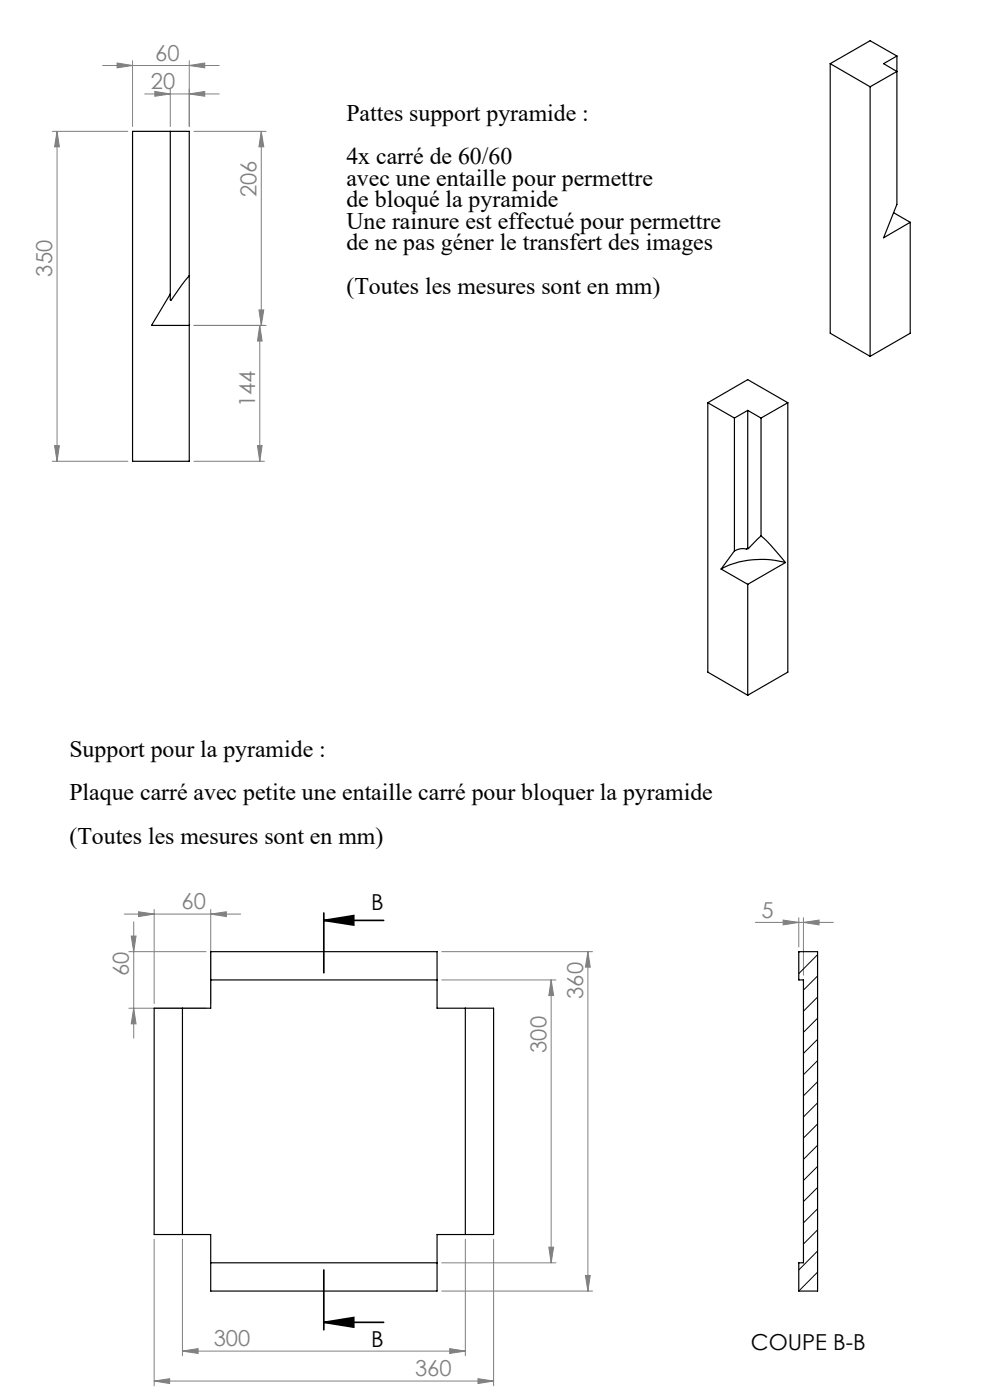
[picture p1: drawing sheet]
<svg xmlns="http://www.w3.org/2000/svg" width="210mm" height="297mm" viewBox="0 0 210 297" stroke-linecap="round" stroke-linejoin="round" font-family="sans-serif">
<path d="M68.7 195.3h12.7M68.7 193.7v12.7M68.7 195.3l6.3-1.1v2zM68.7 269.4v12.7M68.7 280.5h12.7M68.7 280.5l6.3-1v2z" fill="none" stroke="#000" stroke-width=".35"/>
<g fill="none" stroke="#808080" stroke-width=".21">
<path d="M21.8 13.9h24.7M24.8 13.4l3.3 .5-3.3 .5zM28.1 12.9v13.9M30.7 19.9h15.8M32.8 19.4l3.3 .5-3.3 .5zM36.1 18.9v7.9M40.1 13.9l3.3-.5v1zM40.1 19.9l3.3-.5v1zM40.1 12.9v13.9M11.1 27.9h16M12.1 27.9l.5 3.2h-1zM12.1 27.9v70"/>
<path d="M41.1 27.9h15.3M55.4 27.9l.6 3.2h-1.1zM55.4 27.9v41.1M41.1 69h15.3M54.9 65.8h1.1l-.6 3.2zM55.1 69l.5 3.4h-1zM55.1 69v28.9M11.1 97.9h16M11.6 94.5h1l-.5 3.4zM41.1 97.9h15M54.6 94.5h1l-.5 3.4zM26.4 193.9h24.6"/>
<path d="M27.8 198.6h1.1l-.5 3.3zM28.4 195.5v24.7M29.4 193.4l3.3 .5-3.3 .5zM32.7 192.9v20M44.7 193.9l3.3-.5v1zM44.7 192.9v20M160.2 195.7h16.6M166.1 195.2l3.3 .5-3.3 .5zM169.4 194.7v6.2M170.4 195.7l3.3-.5v1zM170.4 194.7v12.2M27.3 201.9h16.4"/>
<path d="M27.3 213.9h16.4M28.4 213.9l.5 3.3h-1.1zM93.7 201.9h32M93.7 207.9h24.2M116.9 207.9l.5 3.3h-1zM116.9 207.9v60M124.7 201.9l.5 3.3h-1zM124.7 201.9v72M32.7 262.9v31.1M38.7 262.9v24.7M93.7 273.9h32M93.7 267.9h24.2"/>
<path d="M98.7 262.9v24.7M104.7 262.9v31.1M116.4 264.6h1l-.5 3.3zM124.2 270.6h1l-.5 3.3zM32.7 293l3.3-.5v1zM32.7 293h72M38.7 286.6l3.3-.5v1zM38.7 286.6h60M95.4 286.1l3.3 .5-3.3 .5zM101.4 292.5l3.3 .5-3.3 .5z"/>
</g>
<path d="M68.7 195.3l6.3-1.1v2zM68.7 280.5l6.3-1v2z" fill="#000"/>
<g fill="#808080">
<path d="M95.4 286.1l3.3 .5-3.3 .5zM38.7 286.6l3.3-.5v1zM40.1 13.9l3.3-.5v1zM24.8 13.4l3.3 .5-3.3 .5z"/>
<path d="M166.1 195.2l3.3 .5-3.3 .5zM170.4 195.7l3.3-.5v1zM32.8 19.4l3.3 .5-3.3 .5zM40.1 19.9l3.3-.5v1z"/>
<path d="M29.4 193.4l3.3 .5-3.3 .5zM44.7 193.9l3.3-.5v1z"/>
<path d="M124.2 270.6h1l-.5 3.3zM124.7 201.9l.5 3.3h-1zM54.9 65.8h1.1l-.6 3.2zM55.4 27.9l.6 3.2h-1.1z"/>
<path d="M28.4 213.9l.5 3.3h-1.1zM27.8 198.6h1.1l-.5 3.3z"/>
<path d="M116.9 207.9l.5 3.3h-1zM116.4 264.6h1l-.5 3.3zM12.1 27.9l.5 3.2h-1zM11.6 94.5h1l-.5 3.4zM55.1 69l.5 3.4h-1zM54.6 94.5h1l-.5 3.4z"/>
<path d="M32.7 293l3.3-.5v1zM101.4 292.5l3.3 .5-3.3 .5z"/>
</g>
<g fill="none" stroke="#000" stroke-width=".25">
<path d="M176.1 13.5l8.5 4.9M176.1 13.5v57.2l8.5 4.9M184.6 18.4v57.2M190.3 11.9l-5.7-3.3-8.5 4.9M190.3 11.9l-2.9 1.6 2.9 1.7-5.7 3.2M190.3 11.9v31.5l-2.9 7 5.7-3.2M36.1 27.9v34.5M40.1 58.5l-1.6 2-2.2 3.1h-.2v-1.2M40.1 58.5v10.5M40.1 58.5v-30.6h-12v70h12v-28.9M189.5 45.1l3.6 2.1M193.1 47.2v23.5l-8.5 4.9"/>
<path d="M36.1 62.4l-4 6.6h8M150.1 85.4v57.2l8.5 4.9M150.1 85.4l5.7 3.3M150.1 85.4l8.5-4.9 8.5 4.9M155.8 88.7v28.2M158.6 87.1v29.2M158.6 87.1l2.8 1.6M158.6 87.1l-2.8 1.6M161.4 88.7v25M167.1 85.4v57.2l-8.5 4.9M167.1 85.4l-5.7 3.3M155.8 116.9l-2.8 3.8"/>
<path d="M158.3 116.5a3.3 3.3 0 0 0-2.5 .4M158.6 116.3l.2 .1M158.6 116.3l-.3 .2M158.8 116.4l-.5 .1M161.4 113.7l1.9 1.8 3.3 3.8M161.4 113.7l-2.6 2.7M166.6 119.3a19 19 0 0 0-13.6 1.4M166.6 119.3l-8 4.7M153 120.7l5.6 3.3M158.6 124v23.5M32.7 213.9h12v-12h48v12h12v48h-12v12h-48v-12h-12zM38.7 213.9v48"/>
<path d="M44.7 207.9h48M98.7 213.9v48M169.4 201.9h4v72h-4v-6h1v-60h-1zM44.7 267.9h48"/>
</g>
<g fill="none" stroke="#000" stroke-width=".21">
<path d="M169.6 201.9l-.2 .1M173.4 202.5l-4 4M173.4 207l-3 3M173.4 211.5l-3 3M173.4 216l-3 3M173.4 220.5l-3 3M173.4 225l-3 3M173.4 229.5l-3 3M173.4 234l-3 3M173.4 238.4l-3 3M173.4 243l-3 3M173.4 247.4l-3 3"/>
<path d="M173.4 251.9l-3 3M173.4 256.4l-3 3M173.4 260.9l-3 3M173.4 265.4l-4 4M173.4 269.9l-4 4"/>
</g>
<g font-size="5">
<text x="73.5" y="25.6">Pattes support pyramide :</text>
<text x="73.5" y="34.8">4x carré de 60/60</text>
<text x="73.5" y="39.4">avec une entaille pour permettre</text>
<text x="73.5" y="44">de bloqué la pyramide</text>
<text x="73.5" y="48.5">Une rainure est effectué pour permettre</text>
<text x="73.5" y="53.1">de ne pas géner le transfert des images</text>
<text x="73.5" y="62.3">(Toutes les mesures sont en mm)</text>
<text x="14.7" y="160.6">Support pour la pyramide :</text>
<text x="14.7" y="169.8">Plaque carré avec petite une entaille carré pour bloquer la pyramide</text>
<text x="14.7" y="179">(Toutes les mesures sont en mm)</text>
</g>
<g font-size="4.7" fill="#808080">
<text x="32.9" y="12.9">60</text>
<text x="32" y="18.9">20</text>
<text x="54.4" y="41.8" transform="rotate(-90 54.4 41.8)">206</text>
<text x="11.1" y="58.7" transform="rotate(-90 11.1 58.7)">350</text>
<text x="54.1" y="86.3" transform="rotate(-90 54.1 86.3)">144</text>
<text x="38.5" y="192.9">60</text>
<text x="161.5" y="194.7">5</text>
<text x="27.4" y="207.1" transform="rotate(-90 27.4 207.1)">60</text>
<text x="123.7" y="211.9" transform="rotate(-90 123.7 211.9)">360</text>
<text x="115.9" y="223.3" transform="rotate(-90 115.9 223.3)">300</text>
<text x="45.3" y="285.6">300</text>
<text x="88" y="292">360</text>
</g>
<g font-size="4.7">
<text x="78.7" y="193.1">B</text>
<text x="78.7" y="285.9">B</text>
<text x="159.3" y="286.3">COUPE B-B</text>
</g>
</svg>
